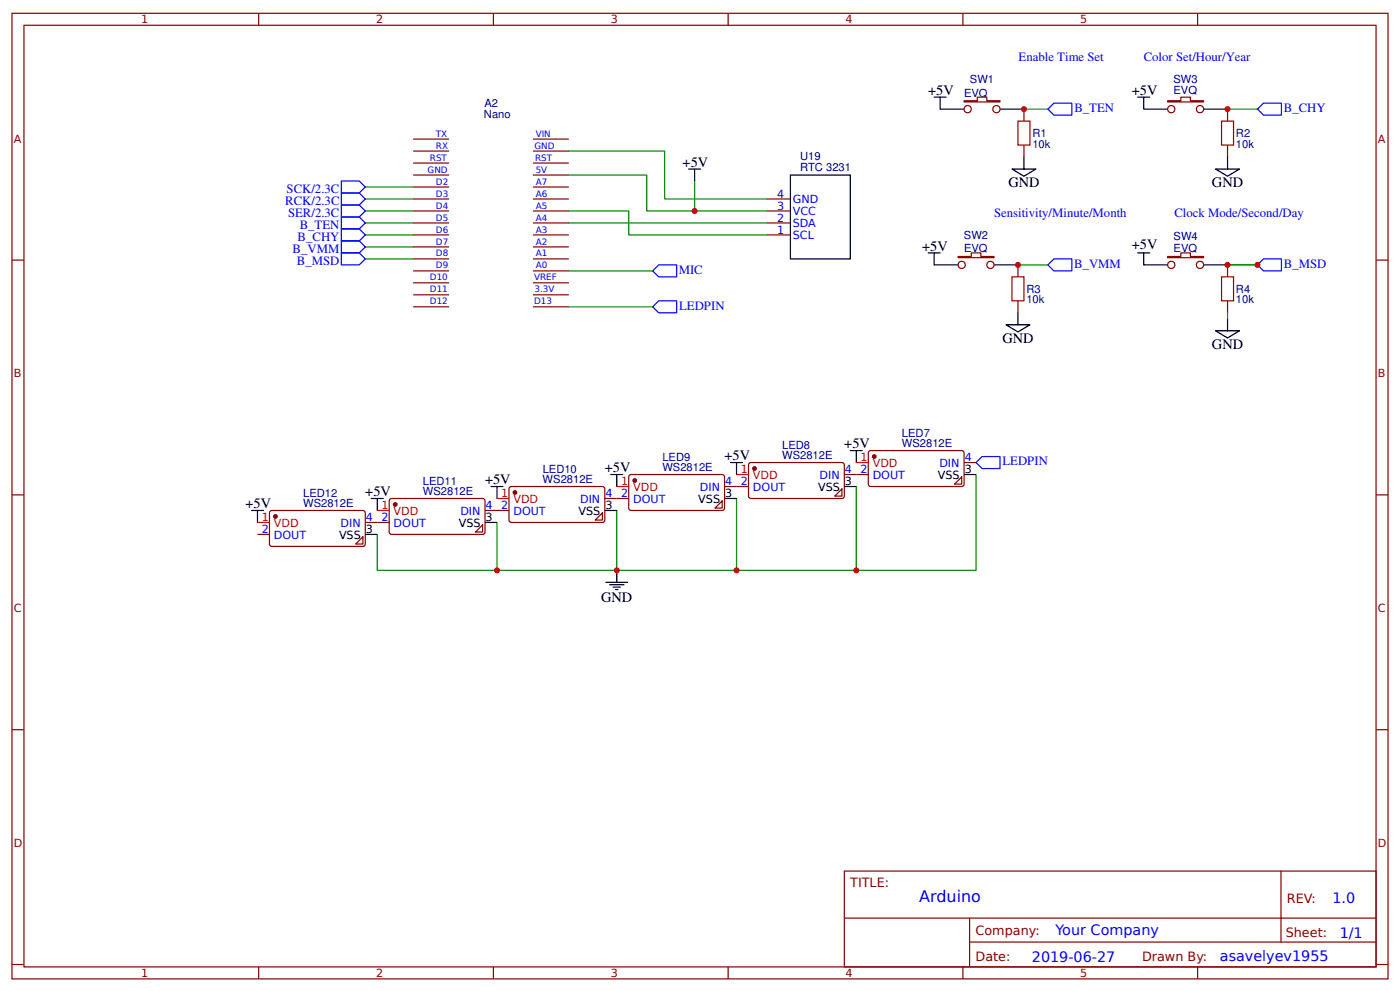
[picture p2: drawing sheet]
<svg xmlns="http://www.w3.org/2000/svg" width="309mm" height="219mm" viewBox="0 0 309 219" stroke-linecap="round" stroke-linejoin="round" font-family="sans-serif">
<g fill="none" stroke="#800" stroke-width=".26">
<path d="M2.6 2.9h304.1v213.3h-304.1zM5.3 5.6h298.7v207.9h-298.7zM57.1 2.9v2.7M109 2.9v2.7M160.9 2.9v2.7M212.7 2.9v2.7M264.6 2.9v2.7M91.3 30.7h7.9M91.3 33.4h7.9M91.3 36h7.9M91.3 38.7h7.9M117.7 30.7h8"/>
<path d="M117.7 33.4h8M117.7 36h8M117.7 38.7h8M213 22.3h2.9v-.8h2.1v.8h2.9v.2h-7.9zM226.2 24.1v2.6M226.2 32v2.7M258 22.3h2.9v-.8h2.1v.8h2.9v.2h-7.9zM271.2 24.1v2.6M271.2 32v2.7M2.6 57.4h2.7M91.3 41.3h7.9M91.3 43.9h7.9"/>
<path d="M91.3 46.6h7.9M91.3 49.2h7.9M91.3 51.9h7.9M91.3 54.5h7.9M91.3 57.2h7.9M91.3 59.8h7.9M117.7 41.3h8M117.7 43.9h8M117.7 46.6h8M117.7 49.2h8M117.7 51.9h8M117.7 54.5h8"/>
<path d="M117.7 57.2h8M117.7 59.8h8M169.3 43.9h5.3M169.3 46.6h5.3M169.3 49.2h5.3M169.3 51.9h5.3M211.7 56.6h2.9v-.7h2.1v.7h2.9v.3h-7.9zM224.9 58.5v2.6M258 56.6h2.9v-.7h2.1v.7h2.9v.3h-7.9zM271.2 58.5v2.6M304 57.4h2.7M91.3 62.5h7.9"/>
<path d="M91.3 65.1h7.9M91.3 67.8h7.9M117.7 62.5h8M117.7 65.1h8M117.7 67.8h8M224.9 66.4v2.7M271.2 66.4v2.7M191.9 99.8l.5-.3 20.3 .1 .3 .4-.1 7.2-.4 .2h-20.4l-.3-.5zM2.6 109.3h2.7M56.9 118h2.6M59.6 113l.5-.3 20.3 .1 .3 .5-.1 7.1-.4 .3-20.4-.1-.3-.5zM80.2 118.6v1.5h-1.6z"/>
<path d="M80.7 115.4h5.3M86.3 110.2h20.6l.3 .4-.1 7.2-.5 .2h-20.3l-.3-.5v-6.9zM106.6 115.9v1.6h-1.6zM107.2 112.7h5.2M112.5 107.7l.5-.3 20.4 .1 .2 .5-.1 7.1-.4 .3-20.4-.1-.3-.4zM133.1 113.3v1.6h-1.6zM133.6 110.1h5.3M139.2 104.9h20.6l.3 .4-.1 7.2-.5 .2h-20.3l-.3-.5v-6.9zM159.5 110.6v1.6h-1.5zM160.1 107.4h5.3M165.4 102.4l.5-.2h20.4l.2 .5v7.1l-.5 .3-20.4-.1-.2-.4zM186 108v1.6h-1.6z"/>
<path d="M186.5 104.8h5.3M212.5 105.3v1.6h-1.6zM213 102.2h2.6M304 109.3h2.7M2.6 161.2h2.7M304 161.2h2.7M186.5 192.4h117.5v21.1h-117.5zM283 192.4v15.7M2.6 213h2.7M57.1 213.5v2.7M109 213.5v2.7M160.9 213.5v2.7"/>
<path d="M186.6 202.8h117.3M212.7 213.5v2.7M214.2 208.1h89.7M214.2 202.8v10.5M264.6 213.5v2.7M304 213h2.7"/>
<circle cx="213.8" cy="24.1" r=".8"/>
<circle cx="220.1" cy="24.1" r=".8"/>
<circle cx="258.8" cy="24.1" r=".8"/>
<circle cx="265.1" cy="24.1" r=".8"/>
<circle cx="212.5" cy="58.5" r=".8"/>
<circle cx="218.8" cy="58.5" r=".8"/>
<circle cx="258.8" cy="58.5" r=".8"/>
<circle cx="265.1" cy="58.5" r=".8"/>
</g>
<g fill="none" stroke="#000" stroke-width=".26">
<path d="M152.1 37.3h2.7M153.5 37.3v2.7M174.6 38.7h13.3v18.5h-13.3zM206.4 21.5h2.6M207.7 21.5v2.6h5.3M220.9 24.1h5.3M223.6 37.3h5.3l-2.7 1.6zM226.2 34.7v2.6M251.4 21.5h2.6M252.7 21.5v2.6h5.3M265.9 24.1h5.3M268.6 37.3h5.2l-2.6 1.6z"/>
<path d="M271.2 34.7v2.6M205.1 55.9h2.6M206.4 55.9v2.6h5.3M219.6 58.5h5.3M251.4 55.9h2.6M252.7 55.9v2.6h5.3M265.9 58.5h5.3M222.2 71.7h5.3l-2.6 1.6zM224.9 69.1v2.6M268.6 73.1h5.2l-2.6 1.5zM271.2 70.4v2.7M187.9 99.5h2.6"/>
<path d="M189.2 99.5v2.7M55.6 112.7h2.6M56.9 112.7v2.7M80.7 118h2.6M82 110.1h2.7M83.3 110.1v2.6M107.2 115.4h2.6M108.5 107.4h2.6M109.8 107.4v2.7M133.6 112.7h2.7M134.9 104.8h2.7M136.3 104.8v2.6"/>
<path d="M160.1 110.1h2.6M161.4 102.2h2.6M162.7 102.2v2.6M186.5 107.4h2.7M213 104.8h2.6M133.9 128.6h4.7M134.7 129.1h3.1M135.5 129.7h1.6M136 130.2h.5M136.3 126v2.6"/>
</g>
<g fill="none" stroke="#080" stroke-width=".26">
<path d="M125.7 38.7h17.2v7.9h26.4M125.7 33.4h21.1v10.5h22.5M153.5 40v6.6M226.2 24.1h5.3M271.2 24.1h6.6M80.7 49.2h10.6M80.7 43.9h10.6M80.7 41.3h10.6M80.7 46.6h10.6M80.7 51.9h10.6M80.7 54.5h10.6M80.7 57.2h10.6"/>
<path d="M125.7 46.6h13.2v5.3h30.4M125.7 49.2h43.6M125.7 59.8h18.5M224.9 58.5h6.6M271.2 58.5h6.6M125.7 67.8h18.5M271.2 69.1v1.3M109.8 115.4v10.6h-26.5v-8M136.3 112.7v13.3h-26.5M162.7 110.1v15.9h-26.4M189.2 107.4v18.6h-26.5M215.6 104.8v21.2h-26.4"/>
</g>
<g fill="none" stroke="#00f" stroke-width=".26">
<path d="M75.4 40h4l1.3 1.3-1.3 1.3h-4zM231.5 24.1l1.3-1.3h4v2.6h-4zM277.8 24.1l1.3-1.3h4v2.6h-4zM75.4 42.6h4l1.3 1.3-1.3 1.4h-4zM75.4 45.3h4l1.3 1.3-1.3 1.3h-4zM75.4 47.9h4l1.3 1.3-1.3 1.4h-4zM75.4 50.6h4l1.3 1.3-1.3 1.3h-4zM75.4 53.2h4l1.3 1.3-1.3 1.4h-4zM75.4 55.9h4l1.3 1.3-1.3 1.3h-4zM145.5 58.5h4v2.6h-4l-1.3-1.3zM231.5 58.5l1.3-1.3h4v2.6h-4zM277.8 58.5l1.3-1.3h4v2.6h-4z"/>
<path d="M145.5 66.4h4v2.7h-4l-1.3-1.3zM215.6 102.2l1.4-1.4h3.9v2.7h-3.9z"/>
</g>
<path d="M224.9 26.7h2.6v5.3h-2.6zM269.9 26.7h2.6v5.3h-2.6zM223.6 61.1h2.6v5.3h-2.6zM269.9 61.1h2.6v5.3h-2.6z" fill="none" stroke="#a00000" stroke-width=".26"/>
<g fill="#800" stroke="#800" stroke-width=".26">
<circle cx="193.1" cy="100.8" r=".4"/>
<circle cx="166.7" cy="103.5" r=".4"/>
<circle cx="140.2" cy="106.1" r=".4"/>
<circle cx="113.8" cy="108.8" r=".4"/>
<circle cx="87.3" cy="111.4" r=".4"/>
<circle cx="60.9" cy="114.1" r=".4"/>
</g>
<path d="M56.9 115.4h2.6M83.3 112.7h2.7M109.8 110.1h2.6M136.3 107.4h2.6M162.7 104.8h2.7M189.2 102.2h2.6" fill="none" stroke="#f00" stroke-width=".26"/>
<g fill="#c00">
<circle cx="189.2" cy="126" r=".66"/>
<circle cx="136.3" cy="126" r=".66"/>
<circle cx="226.2" cy="24.1" r=".66"/>
<circle cx="277.8" cy="58.5" r=".66"/>
<circle cx="271.2" cy="58.5" r=".66"/>
<circle cx="153.5" cy="46.6" r=".66"/>
<circle cx="271.2" cy="24.1" r=".66"/>
<circle cx="224.9" cy="58.5" r=".66"/>
<circle cx="109.8" cy="126" r=".66"/>
<circle cx="162.7" cy="126" r=".66"/>
</g>
<text font-size="3.5" fill="#00f" x="203.1" y="199.2">Arduino</text>
<g font-size="3.2">
<text x="205.1" y="20.9">+5V</text>
<text x="250" y="20.9">+5V</text>
<text x="150.8" y="36.8">+5V</text>
<text x="222.8" y="41.3">GND</text>
<text x="267.8" y="41.3">GND</text>
<text x="203.7" y="55.3">+5V</text>
<text x="250" y="55">+5V</text>
<text x="221.5" y="75.7">GND</text>
<text x="267.8" y="77">GND</text>
<text x="160.1" y="101.6">+5V</text>
<text x="186.5" y="99">+5V</text>
<text x="107.2" y="106.9">+5V</text>
<text x="133.6" y="104.3">+5V</text>
<text x="54.2" y="112.2">+5V</text>
<text x="80.7" y="109.6">+5V</text>
<text x="132.8" y="132.8">GND</text>
</g>
<g font-size="3.2" fill="#00f">
<text x="294.4" y="199.3">1.0</text>
<text x="233.2" y="206.5">Your Company</text>
<text x="296" y="207.1">1/1</text>
<text x="228" y="212.4">2019-06-27</text>
<text x="269.5" y="212.3">asavelyev1955</text>
</g>
<g font-size="2.8" fill="#00f">
<text x="225" y="13.4">Enable Time Set</text>
<text x="252.7" y="13.4">Color Set/Hour/Year</text>
<text x="237.4" y="24.7">B_TEN</text>
<text x="283.6" y="24.7">B_CHY</text>
<text x="63" y="45.3">RCK/2.3C</text>
<text x="63.3" y="42.6">SCK/2.3C</text>
<text x="63.6" y="47.9">SER/2.3C</text>
<text x="219.6" y="47.8">Sensitivity/Minute/Month</text>
<text x="259.4" y="47.8">Clock Mode/Second/Day</text>
<text x="65.7" y="53.2">B_CHY</text>
<text x="66.2" y="50.6">B_TEN</text>
<text x="64.7" y="55.9">B_VMM</text>
<text x="65.6" y="58.5">B_MSD</text>
<text x="237.3" y="59.1">B_VMM</text>
<text x="283.6" y="59.1">B_MSD</text>
<text x="149.9" y="60.5">MIC</text>
<text x="150" y="68.4">LEDPIN</text>
<text x="221.5" y="102.7">LEDPIN</text>
</g>
<g font-size="2.8" fill="#800">
<text x="187.9" y="195.8">TITLE:</text>
<text x="284.3" y="199.3">REV:</text>
<text x="215.5" y="206.5">Company:</text>
<text x="284.1" y="206.9">Sheet:</text>
<text x="215.5" y="212.2">Date:</text>
<text x="252.3" y="212.3">Drawn By:</text>
</g>
<g font-size="2.5" fill="#800">
<text x="31.2" y="5.2">1</text>
<text x="83.1" y="5.2">2</text>
<text x="134.9" y="5.2">3</text>
<text x="186.8" y="5.2">4</text>
<text x="238.7" y="5.2">5</text>
<text x="3" y="31.5">A</text>
<text x="304.4" y="31.5">A</text>
<text x="3" y="83.4">B</text>
<text x="304.4" y="83.4">B</text>
<text x="3" y="135.2">C</text>
<text x="304.4" y="135.2">C</text>
<text x="3" y="187.1">D</text>
<text x="304.4" y="187.1">D</text>
<text x="31.2" y="215.8">1</text>
<text x="83.1" y="215.8">2</text>
<text x="134.9" y="215.8">3</text>
<text x="186.8" y="215.8">4</text>
<text x="238.7" y="215.8">5</text>
</g>
<g font-size="2.5" fill="#000080">
<text x="107" y="23.6">A2</text>
<text x="213" y="21.3">EVQ</text>
<text x="214.3" y="18.4">SW1</text>
<text x="259.3" y="20.7">EVQ</text>
<text x="259.3" y="18.4">SW3</text>
<text x="106.9" y="26">Nano</text>
<text x="176.8" y="35.4">U19</text>
<text x="228.1" y="32.6">10k</text>
<text x="228.1" y="30.3">R1</text>
<text x="273" y="32.6">10k</text>
<text x="273.1" y="30.3">R2</text>
<text x="176.8" y="37.9">RTC 3231</text>
<text x="213" y="52.8">SW2</text>
<text x="259.3" y="53.1">SW4</text>
<text x="213" y="55.7">EVQ</text>
<text x="259.3" y="55.7">EVQ</text>
<text x="226.7" y="64.7">R3</text>
<text x="273.1" y="64.7">R4</text>
<text x="226.7" y="67">10k</text>
<text x="273" y="67">10k</text>
<text x="146.3" y="101.7">LED9</text>
<text x="172.8" y="101.4">WS2812E</text>
<text x="172.8" y="99.1">LED8</text>
<text x="199.3" y="98.7">WS2812E</text>
<text x="199.3" y="96.4">LED7</text>
<text x="93.4" y="107">LED11</text>
<text x="119.9" y="106.6">WS2812E</text>
<text x="119.9" y="104.4">LED10</text>
<text x="146.3" y="104">WS2812E</text>
<text x="67" y="111.9">WS2812E</text>
<text x="67" y="109.7">LED12</text>
<text x="93.4" y="109.3">WS2812E</text>
</g>
<g font-size="2.5" fill="#00f">
<text x="171.7" y="46.3">3</text>
<text x="171.7" y="43.7">4</text>
<text x="175.2" y="47.4">VCC</text>
<text x="175.2" y="44.7">GND</text>
<text x="171.7" y="51.6">1</text>
<text x="171.7" y="49">2</text>
<text x="175.2" y="52.7">SCL</text>
<text x="175.2" y="50">SDA</text>
<text x="213.1" y="101.9">4</text>
<text x="160.2" y="107.2">4</text>
<text x="163.7" y="107.2">2</text>
<text x="181.1" y="105.9">DIN</text>
<text x="186.7" y="104.5">4</text>
<text x="190.1" y="104.5">2</text>
<text x="192.8" y="105.9">DOUT</text>
<text x="207.5" y="103.2">DIN</text>
<text x="101.7" y="113.8">DIN</text>
<text x="107.3" y="112.5">4</text>
<text x="110.7" y="112.5">2</text>
<text x="113.4" y="113.8">DOUT</text>
<text x="128.2" y="111.2">DIN</text>
<text x="133.7" y="109.8">4</text>
<text x="137.2" y="109.8">2</text>
<text x="139.9" y="111.2">DOUT</text>
<text x="154.6" y="108.5">DIN</text>
<text x="166.3" y="108.5">DOUT</text>
<text x="57.8" y="117.8">2</text>
<text x="60.5" y="119.1">DOUT</text>
<text x="75.2" y="116.4">DIN</text>
<text x="80.8" y="115.1">4</text>
<text x="84.3" y="115.1">2</text>
<text x="87" y="116.4">DOUT</text>
</g>
<g font-size="2.5" fill="#f00">
<text x="190.1" y="101.9">1</text>
<text x="137.2" y="107.2">1</text>
<text x="163.7" y="104.5">1</text>
<text x="166.3" y="105.9">VDD</text>
<text x="192.8" y="103.2">VDD</text>
<text x="84.3" y="112.5">1</text>
<text x="87" y="113.8">VDD</text>
<text x="110.7" y="109.8">1</text>
<text x="113.4" y="111.2">VDD</text>
<text x="139.9" y="108.5">VDD</text>
<text x="57.8" y="115.1">1</text>
<text x="60.5" y="116.4">VDD</text>
</g>
<g font-size="2.5">
<text x="186.7" y="107.2">3</text>
<text x="207.2" y="105.9">VSS</text>
<text x="213.1" y="104.5">3</text>
<text x="127.8" y="113.8">VSS</text>
<text x="133.7" y="112.5">3</text>
<text x="154.3" y="111.2">VSS</text>
<text x="160.2" y="109.8">3</text>
<text x="180.7" y="108.5">VSS</text>
<text x="74.9" y="119.1">VSS</text>
<text x="80.8" y="117.8">3</text>
<text x="101.4" y="116.4">VSS</text>
<text x="107.3" y="115.1">3</text>
</g>
<g font-size="1.9" fill="#00f">
<text x="95" y="35.5">RST</text>
<text x="96.3" y="30.2">TX</text>
<text x="96.3" y="32.8">RX</text>
<text x="118.1" y="32.8">GND</text>
<text x="118.2" y="35.5">RST</text>
<text x="118.4" y="30.2">VIN</text>
<text x="94.5" y="38.1">GND</text>
<text x="96.3" y="40.8">D2</text>
<text x="118.4" y="40.8">A7</text>
<text x="118.4" y="38.1">5V</text>
<text x="96.3" y="43.4">D3</text>
<text x="96.3" y="46.1">D4</text>
<text x="118.4" y="46.1">A5</text>
<text x="118.4" y="43.4">A6</text>
<text x="96.3" y="48.7">D5</text>
<text x="96.3" y="51.4">D6</text>
<text x="118.4" y="51.4">A3</text>
<text x="118.4" y="48.7">A4</text>
<text x="96.3" y="54">D7</text>
<text x="96.3" y="56.6">D8</text>
<text x="96.3" y="59.3">D9</text>
<text x="118.4" y="59.3">A0</text>
<text x="118.4" y="56.6">A1</text>
<text x="118.4" y="54">A2</text>
<text x="95" y="61.9">D10</text>
<text x="95" y="64.6">D11</text>
<text x="118" y="61.9">VREF</text>
<text x="118.1" y="64.6">3.3V</text>
<text x="95" y="67.2">D12</text>
<text x="118" y="67.2">D13</text>
</g>
</svg>
